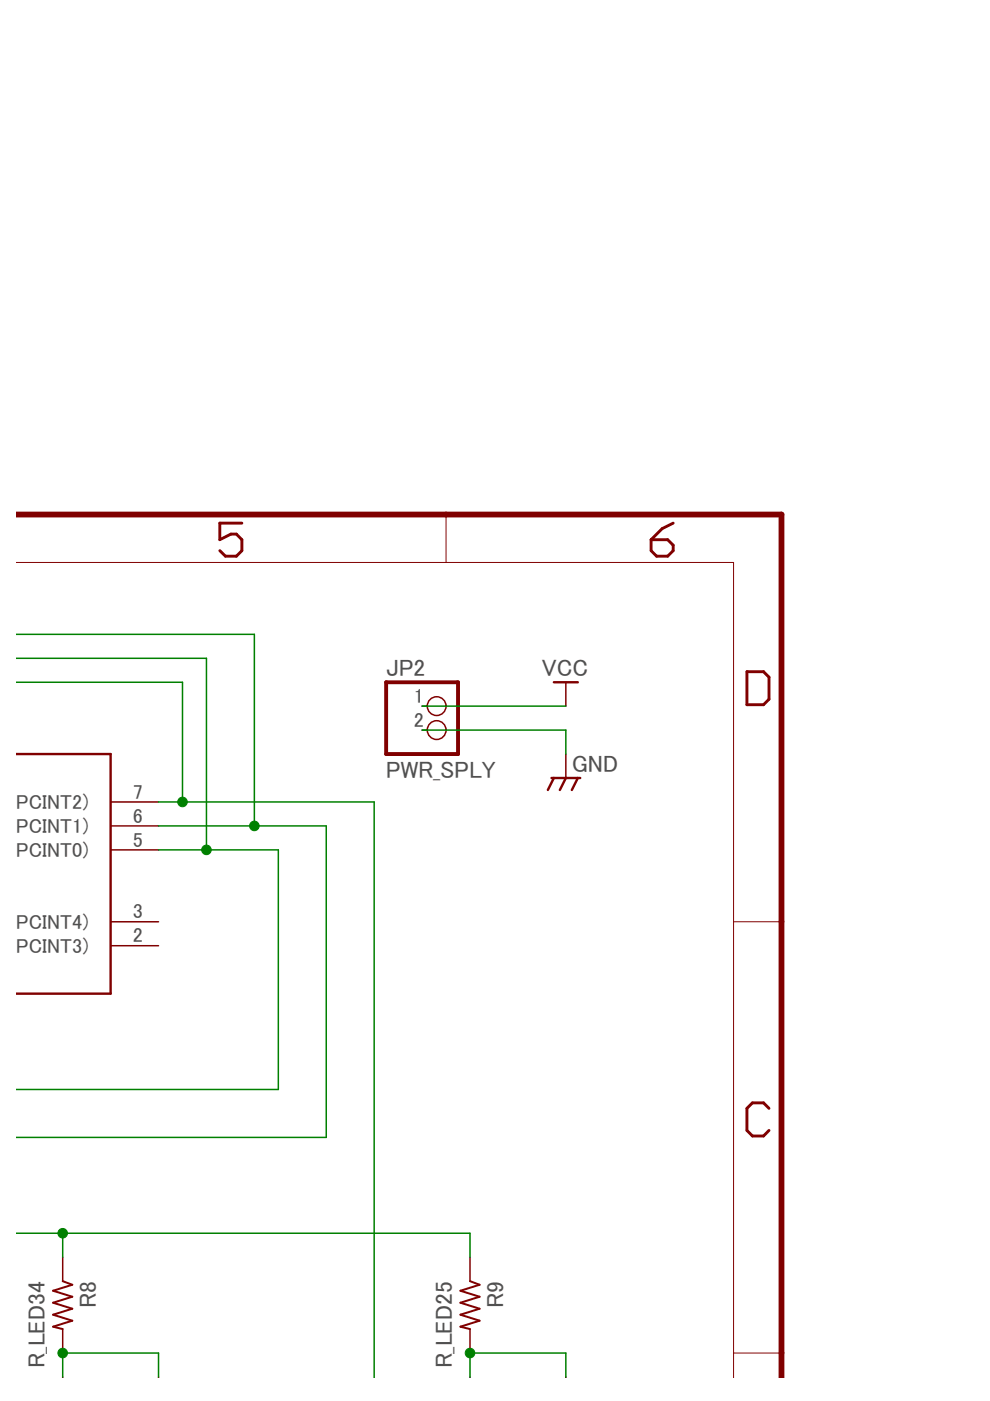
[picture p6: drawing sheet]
<svg xmlns="http://www.w3.org/2000/svg" width="210mm" height="297mm" viewBox="0 0 210 297" stroke-linecap="round" stroke-linejoin="round" font-family="sans-serif">
<path d="M3.4 109.1h162.3v183" fill="none" stroke="#800000" stroke-width="1.2"/>
<path d="M3.4 119.3h152.1v172.8M94.6 109.1v10.2M155.5 195.4h10.2M155.5 286.9h10.2" fill="none" stroke="#800000" stroke-width=".21"/>
<path d="M51.3 110.9h-4.7v3.5l2.4-1.2h1.1l1.2 1.2v2.4l-1.2 1.1h-2.3l-1.2-1.1M138 114.4h3.6l1.1 1.2v1.2l-1.1 1.1h-2.4l-1.2-1.1zM142.7 110.9l-2.3 1.2-2.4 2.3M158.4 142.4h3.5l1.1 1.2v4.7l-1.1 1.1h-3.5zM163 235l-1.1-1.2h-2.4l-1.1 1.2v4.7l1.1 1.2h2.4l1.1-1.2" fill="none" stroke="#800000" stroke-width=".61"/>
<path d="M3.4 159.9h20.1v50.8h-20.1M117.4 144.7h5.1M116.9 165h6.1M117.4 165l-1.2 2.5M120 165l-1.3 2.5M122.5 165l-1.3 2.5" fill="none" stroke="#800000" stroke-width=".51"/>
<g fill="none" stroke="#800000" stroke-width=".32">
<path d="M89.5 149.7h1.1M89.5 154.8h1.1M120 144.7v5M120 159.9v5.1M23.5 170h10.1M23.5 175.1h10.1M23.5 195.4h10.1M23.5 180.2h10.1M23.5 200.5h10.1M13.3 266.6v5M99.7 266.6v5M13.3 281.8v5.1"/>
<path d="M13.3 292v.1M33.6 292v.1M99.7 281.8v5.1M99.7 292v.1M120 292v.1"/>
<circle cx="92.6" cy="149.7" r="1.99"/>
<circle cx="92.6" cy="154.8" r="1.99"/>
</g>
<path d="M81.9 144.7h15.2v15.2h-15.2z" fill="none" stroke="#800000" stroke-width=".83"/>
<path d="M13.3 271.6l2 .8-4 1.3 4 1.2-4 1.3 4 1.3-4 1.2 4 1.3-4 1.3 2 .5M99.7 271.6l2 .8-4.1 1.3 4.1 1.2-4.1 1.3 4.1 1.3-4.1 1.2 4.1 1.3-4.1 1.3 2.1 .5" fill="none" stroke="#800000" stroke-width=".42"/>
<path d="M3.4 139.6h40.4v40.6M3.4 134.5h50.5v40.6M3.4 144.7h35.3v25.3M89.5 154.8h30.5v5.1M89.5 149.7h30.5M33.6 170h45.7v122.1M33.6 175.1h35.6v66.1h-65.8M33.6 180.2h25.4v50.8h-55.6M3.4 261.5h96.3v5.1M13.3 261.5v5.1M13.3 292v-5.1h20.3v5.1M99.7 292v-5.1h20.3v5.1" fill="none" stroke="#008000" stroke-width=".32"/>
<g fill="#008000" stroke="#008000" stroke-width=".21">
<circle cx="38.7" cy="170" r="1.02"/>
<circle cx="13.3" cy="261.5" r="1.02"/>
<circle cx="43.8" cy="180.2" r="1.02"/>
<circle cx="53.9" cy="175.1" r="1.02"/>
<circle cx="13.3" cy="286.9" r="1.02"/>
<circle cx="99.7" cy="286.9" r="1.02"/>
</g>
<g font-size="5" fill="#505050">
<text x="81.9" y="143.4">JP2</text>
<text x="114.9" y="143.4">VCC</text>
<text x="81.9" y="165">PWR_SPLY</text>
<text x="121.2" y="163.7">GND</text>
<text x="20.4" y="277.3" transform="rotate(-90 20.4 277.3)">R8</text>
<text x="106.8" y="277.3" transform="rotate(-90 106.8 277.3)">R9</text>
<text x="9.5" y="290.1" transform="rotate(-90 9.5 290.1)">R_LED34</text>
<text x="95.8" y="290.1" transform="rotate(-90 95.8 290.1)">R_LED25</text>
</g>
<g font-size="4.3" fill="#505050">
<text x="87.7" y="149">1</text>
<text x="87.7" y="154.1">2</text>
<text x="-.9" y="171.6">0/PCINT2)</text>
<text x="28.1" y="169.3">7</text>
<text x="-.9" y="176.6">0/PCINT1)</text>
<text x="28.1" y="174.4">6</text>
<text x="28.1" y="179.5">5</text>
<text x="1.3" y="181.7">/PCINT0)</text>
<text x="-.9" y="197">2/PCINT4)</text>
<text x="28.1" y="194.7">3</text>
<text x=".2" y="202">I/PCINT3)</text>
<text x="28.1" y="199.8">2</text>
</g>
</svg>
